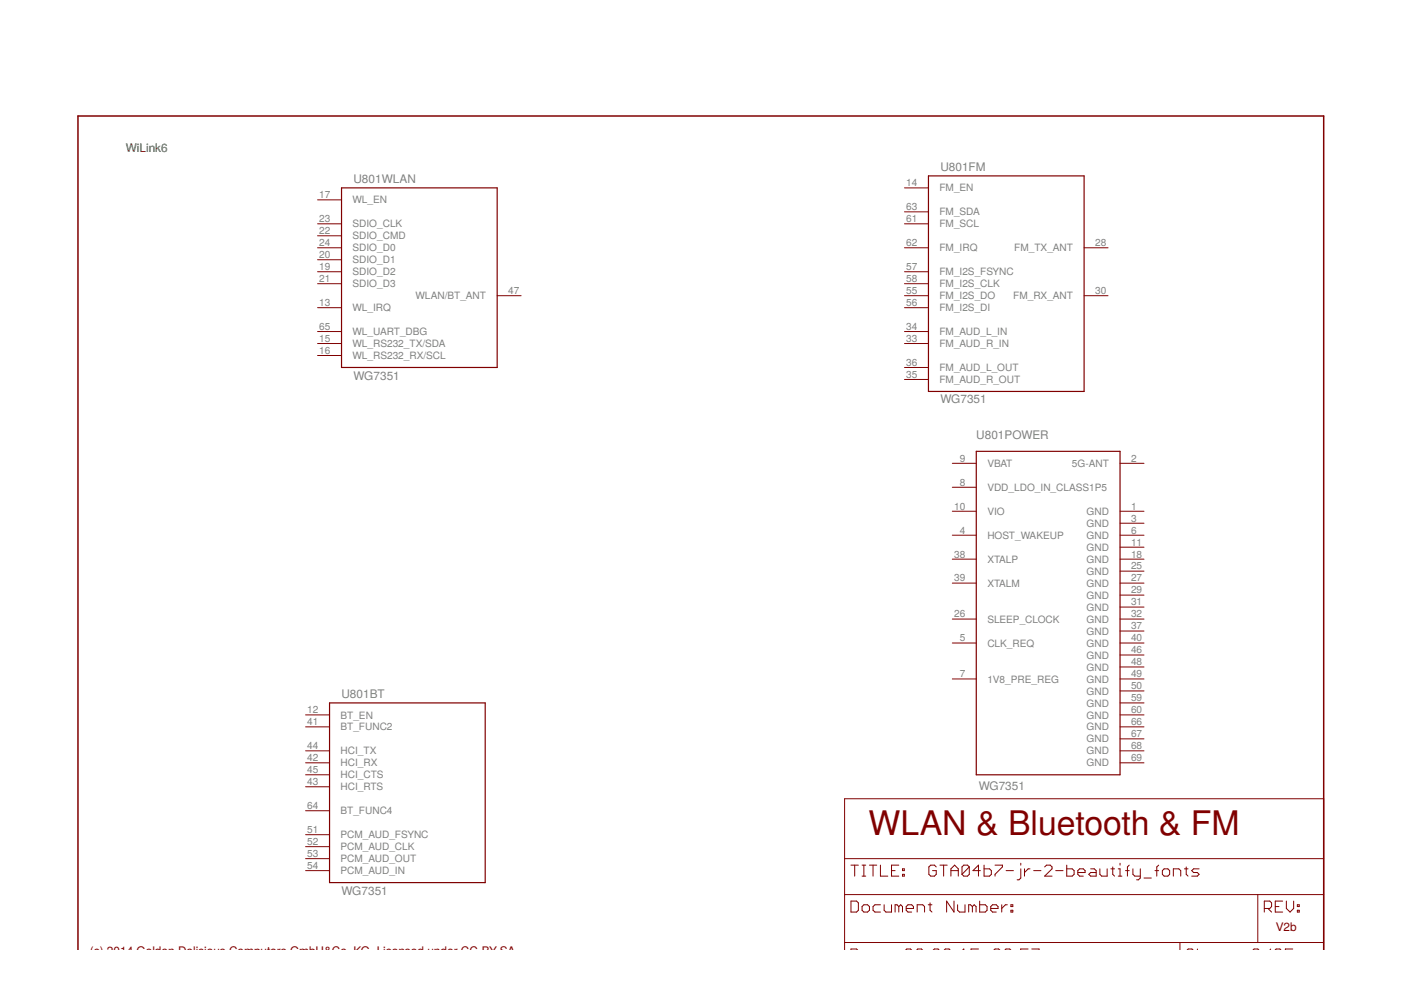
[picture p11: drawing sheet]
<svg xmlns="http://www.w3.org/2000/svg" width="297mm" height="210mm" viewBox="0 0 297 210" stroke-linecap="round" stroke-linejoin="round" font-family="sans-serif">
<path d="M72.4 39.8h33v38.1h-33zM196.8 37.3h33v45.7h-33zM207 95.7h30.5v68.6h-30.5zM69.9 149h33v38.1h-33z" fill="none" stroke="#800000" stroke-width=".25"/>
<g fill="none" stroke="#800000" stroke-width=".21">
<path d="M191.8 39.8h5M67.3 47.5h5.1M67.3 52.5h5.1M67.3 57.6h5.1M67.3 42.4h5.1M67.3 50h5.1M67.3 55.1h5.1M191.8 44.9h5M191.8 47.5h5M191.8 52.5h5M191.8 57.6h5M229.8 52.5h5.1"/>
<path d="M67.3 60.2h5.1M67.3 65.2h5.1M67.3 70.3h5.1M67.3 72.8h5.1M67.3 75.4h5.1M105.4 62.7h5.1M191.8 60.2h5M191.8 62.7h5M191.8 65.2h5M191.8 70.3h5M191.8 72.8h5M191.8 77.9h5"/>
<path d="M229.8 62.7h5.1M191.8 80.5h5M201.9 98.2h5.1M237.5 98.2h5M201.9 103.3h5.1M201.9 108.4h5.1M201.9 118.6h5.1M201.9 113.5h5.1M237.5 108.4h5M237.5 118.6h5M237.5 110.9h5M237.5 113.5h5"/>
<path d="M237.5 116h5M201.9 123.6h5.1M201.9 131.3h5.1M201.9 136.3h5.1M237.5 123.6h5M237.5 131.3h5M237.5 136.3h5M237.5 121.1h5M237.5 126.2h5M237.5 128.7h5M237.5 133.8h5M237.5 138.9h5"/>
<path d="M64.8 151.6h5.1M64.8 154.1h5.1M64.8 159.2h5.1M201.9 144h5.1M237.5 151.6h5M237.5 154.1h5M237.5 159.2h5M237.5 144h5M237.5 141.4h5M237.5 146.5h5M237.5 149h5M237.5 156.7h5"/>
<path d="M64.8 161.7h5.1M64.8 177h5.1M64.8 179.5h5.1M64.8 164.3h5.1M64.8 166.8h5.1M64.8 171.9h5.1M237.5 161.7h5M64.8 182.1h5.1M64.8 184.6h5.1M179.1 189.7h101.5M179.1 199.8h101.5M179.1 182.1h101.5"/>
<path d="M180.4 191.1h1.2l.4 .3v1.6l-.4 .4h-1.2zM180.4 183.4h1.6M181.2 183.4v2.4M182.8 183.4h.8M182.8 185.8h.8M183.2 191.8h.7l.4 .4v.8l-.4 .4h-.7l-.4-.4v-.8zM183.2 183.4v2.4M184.3 183.4h1.6M185.1 183.4v2.4M186.7 191.8h-1.2l-.4 .4v.8l.4 .4h1.2M186.7 183.4v2.4h1.5M187.5 191.8v1.2l.3 .4h1.2v-1.6"/>
<path d="M189 184.6h.8M190.6 192.2l-.4-.4h-.4v1.6M190.6 183.4h-1.6v2.4h1.6M190.6 192.2l.4-.4 .3 .4v1.2M190.6 192.2v1.2M191.3 185.4h.4v.4h-.4zM191.3 184.2h.4v.4h-.4zM192.1 192.6h1.6v-.4l-.4-.4h-.8l-.4 .4v.8l.4 .4h.8M194.5 193.4v-1.6h1.1l.4 .4v1.2M196.8 191.8h.8M197.2 191.4v1.6l.4 .4M198.5 183.8l-.4-.4h-.8l-.4 .4v1.6l.4 .4h.8l.4-.4v-.8h-.8"/>
<path d="M199.3 183.4h1.5M200.1 183.4v2.4M201.6 184.6h1.6M201.6 185.8v-1.6l.8-.8 .8 .8v1.6M202.3 191.1v2.3l-1.6-2.3v2.3M203 191.8v1.2l.4 .4h1.2v-1.6M205.5 183.8l-.4-.4h-.8l-.3 .4v1.6M205.5 183.8v1.6l-.4 .4h-.8l-.3-.4M205.5 183.8l-1.5 1.6M206.2 192.2l-.4-.4h-.4v1.6M206.2 192.2v1.2M206.2 192.2l.3-.4 .4 .4v1.2"/>
<path d="M207.7 191.1v2.3h1.2l.4-.4v-.8l-.4-.4h-1.2M207.9 184.6h-1.6l1.2-1.2v2.4M208.6 183.4v2.4h1.2l.4-.4v-.8l-.4-.4h-1.2M210.1 192.6h1.5v-.4l-.4-.4h-.8l-.3 .4v.8l.3 .4h.8M211 183.4h1.5v.4l-1.5 1.6v.4M212.4 191.8v1.6M213.3 184.6h1.6M213.6 191.8h-.4l-.8 .8M214.3 193h.4v.4h-.4zM214.3 191.8h.4v.4h-.4zM216.4 183v.4M216.4 184.2v2l-.4 .3h-.4"/>
<path d="M217.2 184.2v1.6M218.4 184.2h-.4l-.8 .8M219.2 184.6h1.5M221.5 183.8l.4-.4h.8l.4 .4v.4l-1.6 1.6h1.6M223.8 184.6h1.6M226.2 183.4v2.4h1.1l.4-.4v-.8l-.4-.4h-1.1M228.5 185h1.6v-.4l-.4-.4h-.8l-.4 .4v.8l.4 .4h.8M231.2 184.2h.8l.4 .4v1.2h-1.2l-.4-.4 .4-.4h1.2M233.2 184.2v1.2l.4 .4h1.1v-1.6M235.5 184.2h.8M235.9 183.8v1.6l.4 .4M237.1 185.8h.8"/>
<path d="M237.1 184.2h.4v1.6M237.5 183v.4M238.6 184.6h.8M239.4 183.4l-.4 .4v2M240.2 184.2v1.2l.4 .4h1.2M241.8 184.2v2l-.4 .3h-.4M242.5 186.2h1.6M244.9 184.6h.8M245.7 183.4l-.4 .4v2M246.8 184.2h.8l.4 .4v.8l-.4 .4h-.8l-.4-.4v-.8zM248.8 185.8v-1.6h1.1l.4 .4v1.2M250.2 199.8v1.7"/>
<path d="M251.1 184.2h.8M251.5 183.8v1.6l.4 .4M254.2 184.2h-1.1l-.4 .4 .4 .4h.8l.3 .4-.3 .4h-1.2M266.7 189.7v10.1M268.1 192.6h1.1l.4-.4v-.8l-.4-.3h-1.1v2.3M268.8 192.6l.8 .8M270.4 192.2h.8M271.9 191.1h-1.5v2.3h1.5M272.7 191.1v1.5l.8 .8 .8-.8v-1.5M275.1 193h.4v.4h-.4zM275.1 191.8h.4v.4h-.4zM179.1 201.5v-32.1h101.5v32.1"/>
<path d="M180.4 201.5v-.3h1.2l.3 .3M192 201.5l.3-.3h.7l.3 .3M194.3 201.5l.3-.3h.8l.2 .3M197.9 201.5l.2-.3h.8l.2 .3M200.2 201.5l.2-.3h.8l.3 .3M204.1 201.5l.2-.3v.3M207.5 201.2h-1.6v.3M210.7 201.5l.3-.3h.7l.3 .3M213.1 201.5l.2-.3h.8l.2 .3M218 201.2h-1.6v.3M218.8 201.2h1.5v.3M251.7 201.5l.2-.3h.8l.3 .3"/>
<path d="M253.9 201.2v.3M265.7 201.5l.2-.3h.8l.2 .3M269.4 201.2l-.2 .3M270.3 201.5l.3-.3h.8l.2 .3M274.1 201.2h-1.6v.3"/>
</g>
<path d="M16.5 201.5v-176.9h264.1v176.9" fill="none" stroke="#800000" stroke-width=".32"/>
<text font-size="7.2" fill="#800000" x="184.1" y="177">WLAN &amp; Bluetooth &amp; FM</text>
<text font-size="2.5" fill="#008000" x="26.7" y="32.2">WiLink6</text>
<g font-size="2.5" fill="#808080">
<text x="74.9" y="38.8">U801WLAN</text>
<text x="199.4" y="36.3">U801FM</text>
<text x="74.9" y="80.5">WG7351</text>
<text x="199.4" y="85.5">WG7351</text>
<text x="207" y="93.2">U801POWER</text>
<text x="72.4" y="148">U801BT</text>
<text x="207.5" y="167.6">WG7351</text>
<text x="72.4" y="189.7">WG7351</text>
</g>
<g font-size="2.5" fill="#800000">
<text x="270.5" y="197.3">V2b</text>
<text x="19.1" y="202.4">(c) 2014 Golden Delicious Computers GmbH&amp;Co. KG. Licensed under CC-BY-SA.</text>
</g>
<g font-size="2.1" fill="#808080">
<text x="192.1" y="39.5">14</text>
<text x="199.2" y="40.6">FM_EN</text>
<text x="67.7" y="42">17</text>
<text x="67.7" y="47.1">23</text>
<text x="74.7" y="43.1">WL_EN</text>
<text x="192.1" y="44.6">63</text>
<text x="192.1" y="47.1">61</text>
<text x="199.2" y="45.7">FM_SDA</text>
<text x="67.7" y="49.6">22</text>
<text x="67.7" y="52.2">24</text>
<text x="74.7" y="48.2">SDIO_CLK</text>
<text x="74.7" y="50.7">SDIO_CMD</text>
<text x="74.7" y="53.3">SDIO_D0</text>
<text x="192.1" y="52.2">62</text>
<text x="199.2" y="48.2">FM_SCL</text>
<text x="199.2" y="53.3">FM_IRQ</text>
<text x="215.1" y="53.3">FM_TX_ANT</text>
<text x="232.2" y="52.2">28</text>
<text x="67.7" y="54.7">20</text>
<text x="67.7" y="57.3">19</text>
<text x="67.7" y="59.8">21</text>
<text x="74.7" y="55.8">SDIO_D1</text>
<text x="74.7" y="58.4">SDIO_D2</text>
<text x="192.1" y="57.3">57</text>
<text x="192.1" y="59.8">58</text>
<text x="199.2" y="58.4">FM_I2S_FSYNC</text>
<text x="67.7" y="64.9">13</text>
<text x="74.7" y="66">WL_IRQ</text>
<text x="74.7" y="60.9">SDIO_D3</text>
<text x="88.1" y="63.4">WLAN/BT_ANT</text>
<text x="107.8" y="62.3">47</text>
<text x="192.1" y="62.3">55</text>
<text x="192.1" y="64.9">56</text>
<text x="199.2" y="60.9">FM_I2S_CLK</text>
<text x="199.2" y="63.4">FM_I2S_DO</text>
<text x="199.2" y="66">FM_I2S_DI</text>
<text x="214.8" y="63.4">FM_RX_ANT</text>
<text x="232.2" y="62.3">30</text>
<text x="67.7" y="69.9">65</text>
<text x="74.7" y="71.1">WL_UART_DBG</text>
<text x="192.1" y="69.9">34</text>
<text x="199.2" y="71.1">FM_AUD_L_IN</text>
<text x="67.7" y="72.5">15</text>
<text x="67.7" y="75">16</text>
<text x="74.7" y="73.6">WL_RS232_TX/SDA</text>
<text x="74.7" y="76.1">WL_RS232_RX/SCL</text>
<text x="192.1" y="72.5">33</text>
<text x="192.1" y="77.6">36</text>
<text x="199.2" y="73.6">FM_AUD_R_IN</text>
<text x="192.1" y="80.1">35</text>
<text x="199.2" y="78.7">FM_AUD_L_OUT</text>
<text x="199.2" y="81.2">FM_AUD_R_OUT</text>
<text x="203.5" y="97.9">9</text>
<text x="209.3" y="99">VBAT</text>
<text x="227.3" y="99">5G-ANT</text>
<text x="239.8" y="97.9">2</text>
<text x="203.5" y="103">8</text>
<text x="209.3" y="104.1">VDD_LDO_IN_CLASS1P5</text>
<text x="202.3" y="108">10</text>
<text x="203.5" y="113.1">4</text>
<text x="209.3" y="109.2">VIO</text>
<text x="230.4" y="109.2">GND</text>
<text x="230.4" y="111.7">GND</text>
<text x="239.8" y="108">1</text>
<text x="239.8" y="110.6">3</text>
<text x="239.8" y="113.1">6</text>
<text x="202.3" y="118.2">38</text>
<text x="209.3" y="119.3">XTALP</text>
<text x="209.3" y="114.2">HOST_WAKEUP</text>
<text x="230.4" y="114.2">GND</text>
<text x="230.4" y="116.8">GND</text>
<text x="230.4" y="119.3">GND</text>
<text x="239.8" y="115.7">11</text>
<text x="239.8" y="118.2">18</text>
<text x="202.3" y="123.3">39</text>
<text x="209.3" y="124.4">XTALM</text>
<text x="230.4" y="121.9">GND</text>
<text x="230.4" y="124.4">GND</text>
<text x="239.8" y="120.7">25</text>
<text x="239.8" y="123.3">27</text>
<text x="239.8" y="125.8">29</text>
<text x="202.3" y="130.9">26</text>
<text x="230.4" y="126.9">GND</text>
<text x="230.4" y="129.5">GND</text>
<text x="239.8" y="128.4">31</text>
<text x="239.8" y="130.9">32</text>
<text x="203.5" y="136">5</text>
<text x="209.3" y="132">SLEEP_CLOCK</text>
<text x="209.3" y="137.1">CLK_REQ</text>
<text x="230.4" y="132">GND</text>
<text x="230.4" y="134.6">GND</text>
<text x="230.4" y="137.1">GND</text>
<text x="239.8" y="133.4">37</text>
<text x="239.8" y="136">40</text>
<text x="203.5" y="143.6">7</text>
<text x="230.4" y="139.6">GND</text>
<text x="230.4" y="142.2">GND</text>
<text x="239.8" y="138.5">46</text>
<text x="239.8" y="141.1">48</text>
<text x="239.8" y="143.6">49</text>
<text x="209.3" y="144.7">1V8_PRE_REG</text>
<text x="230.4" y="144.7">GND</text>
<text x="230.4" y="147.3">GND</text>
<text x="230.4" y="149.8">GND</text>
<text x="239.8" y="146.1">50</text>
<text x="239.8" y="148.7">59</text>
<text x="65.2" y="151.2">12</text>
<text x="65.2" y="153.8">41</text>
<text x="72.2" y="152.3">BT_EN</text>
<text x="72.2" y="154.9">BT_FUNC2</text>
<text x="230.4" y="152.3">GND</text>
<text x="230.4" y="154.9">GND</text>
<text x="239.8" y="151.2">60</text>
<text x="239.8" y="153.8">66</text>
<text x="65.2" y="158.8">44</text>
<text x="65.2" y="161.4">42</text>
<text x="72.2" y="160">HCI_TX</text>
<text x="230.4" y="157.4">GND</text>
<text x="230.4" y="160">GND</text>
<text x="239.8" y="156.3">67</text>
<text x="239.8" y="158.8">68</text>
<text x="239.8" y="161.4">69</text>
<text x="65.2" y="163.9">45</text>
<text x="65.2" y="166.5">43</text>
<text x="72.2" y="162.5">HCI_RX</text>
<text x="72.2" y="165">HCI_CTS</text>
<text x="72.2" y="167.6">HCI_RTS</text>
<text x="230.4" y="162.5">GND</text>
<text x="65.2" y="171.5">64</text>
<text x="72.2" y="172.7">BT_FUNC4</text>
<text x="65.2" y="176.6">51</text>
<text x="65.2" y="179.2">52</text>
<text x="72.2" y="177.7">PCM_AUD_FSYNC</text>
<text x="65.2" y="181.7">53</text>
<text x="65.2" y="184.2">54</text>
<text x="72.2" y="180.3">PCM_AUD_CLK</text>
<text x="72.2" y="182.8">PCM_AUD_OUT</text>
<text x="72.2" y="185.4">PCM_AUD_IN</text>
</g>
</svg>
